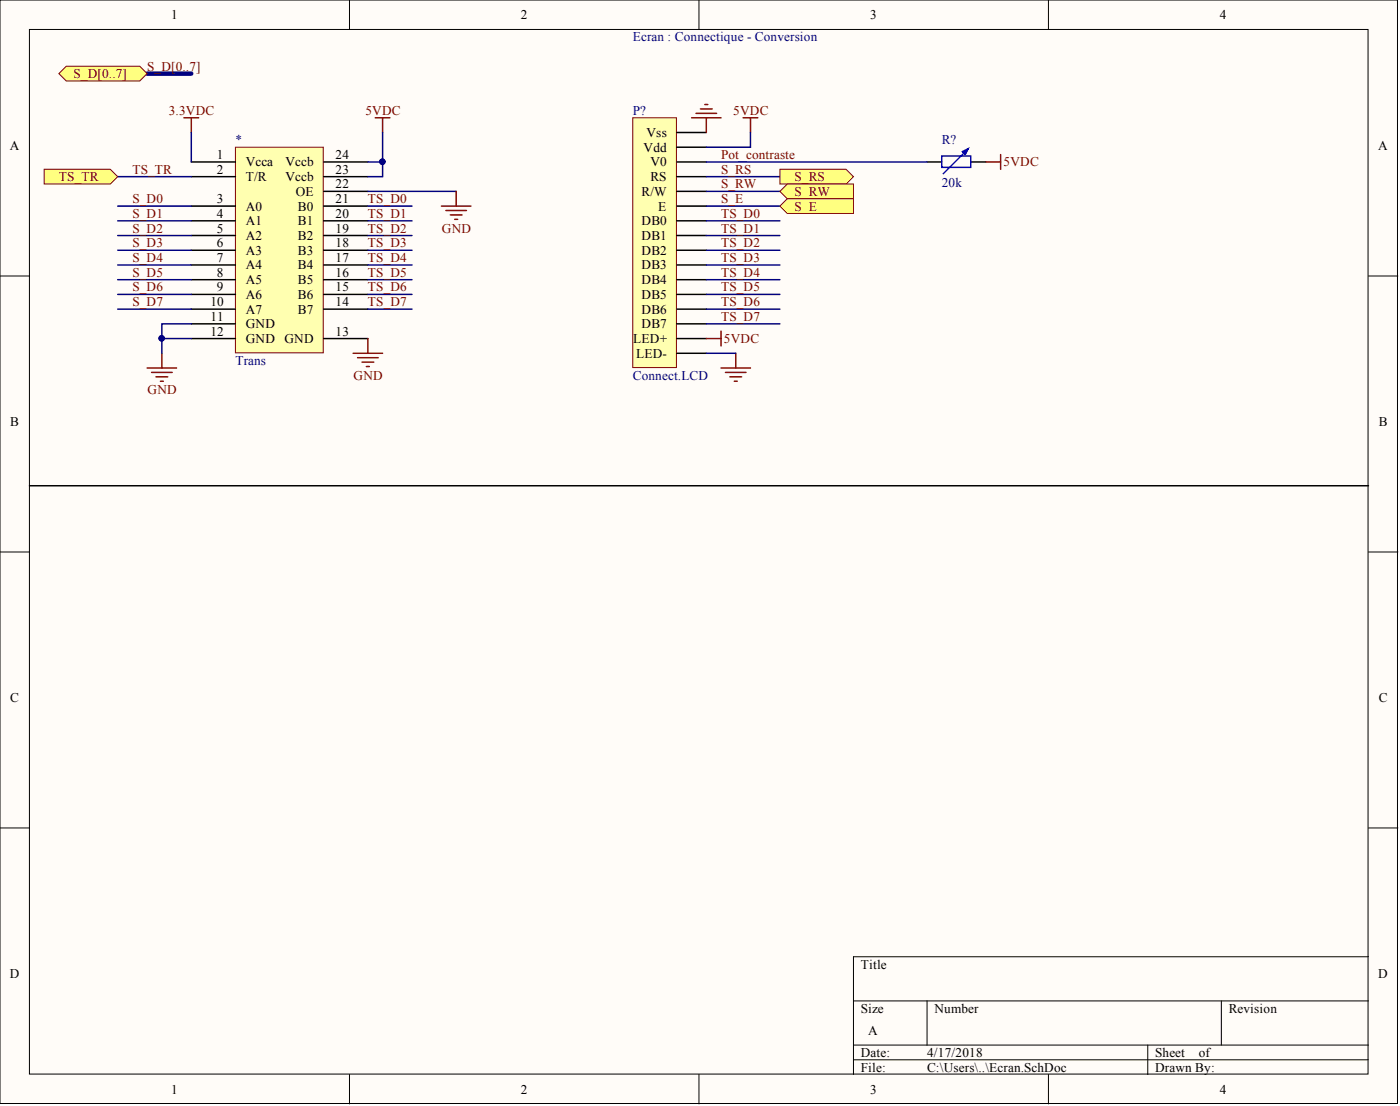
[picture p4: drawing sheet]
<svg xmlns="http://www.w3.org/2000/svg" width="241mm" height="190mm" viewBox="0 0 241 190" stroke-linecap="round" stroke-linejoin="round" font-family="sans-serif">
<g fill="#fffcf8" stroke="#000" stroke-width=".17">
<path d="M0 0h240.9v190.1h-240.9z"/>
<path d="M5.1 5.1h230.7v179.9h-230.7z"/>
</g>
<g fill="none" stroke="#000" stroke-width=".17">
<path d="M60.2 0v5.1M120.5 0v5.1M180.7 0v5.1M0 47.5h5.1M235.9 47.5h5M0 95.1h5.1M235.9 95.1h5M0 142.6h5.1M235.9 142.6h5M147.1 172.4h88.8M159.8 172.4v7.6M210.5 172.4v7.6"/>
<path d="M235.9 164.8h-88.8v20.3M60.2 185.1v5M120.5 185.1v5M147.1 180h88.8M147.1 182.5h88.8M180.7 185.1v5M197.8 180v5.1"/>
</g>
<path d="M109.1 20.3h7.5v43h-7.5z" fill="#ffffb0" stroke="#800000" stroke-width=".17"/>
<g fill="none" stroke="#000" stroke-width=".25">
<path d="M116.7 22.8h5M116.7 25.4h5M116.7 27.9h5M116.7 30.4h5M116.7 33h5M116.7 35.5h5M116.7 38h5M159.8 27.9h2.5M167.4 27.9h2.5M116.7 40.6h5M116.7 43.1h5M116.7 45.6h5"/>
<path d="M116.7 48.2h5M116.7 50.7h5M116.7 53.2h5M116.7 55.8h5M116.7 58.3h5M116.7 60.9h5M5.1 83.7h230.8"/>
</g>
<g fill="none" stroke="#800000" stroke-width=".25">
<path d="M120 19.5h3.5M120.7 18.8h2.1M121.5 18h.5M119.2 20.3h5.1M121.7 20.3v2.5M128.1 20.3h2.5M129.3 20.3v2.5M169.9 27.9h2.6M172.5 26.6v2.6M121.7 58.3h2.6M124.3 57v2.6M124.3 63.4h5"/>
<path d="M125 64.1h3.6M125.8 64.9h2M126.6 65.7h.5M126.8 60.9v2.5"/>
</g>
<path d="M162.3 26.9h5v1.9h-5zM166.4 26.1l-3.8 3.8" fill="none" stroke="#00f" stroke-width=".25"/>
<path d="M165.9 26.1l1-.5-.5 1z" fill="#00f" stroke="#00f" stroke-width=".25"/>
<g fill="none" stroke="#000080" stroke-width=".25">
<path d="M121.7 30.4h12.7M121.7 33h12.7M121.7 35.5h12.7M121.7 38h12.7M129.3 22.8v2.6h-7.6M121.7 40.6h12.7M121.7 43.1h12.7M121.7 45.6h12.7M121.7 48.2h12.7M121.7 50.7h12.7M121.7 53.2h12.7M121.7 55.8h12.7"/>
<path d="M121.7 60.9h5.1"/>
</g>
<path d="M40.6 25.4h15.1v35.4h-15.1z" fill="#ffffb0" stroke="#800000" stroke-width=".17"/>
<g fill="none" stroke="#000" stroke-width=".25">
<path d="M33 27.9h7.6M33 30.4h7.6M33 35.5h7.6M33 38h7.6M55.8 27.9h7.6M55.8 30.4h7.6M55.8 35.5h7.6M55.8 38h7.6M55.8 33h7.6M33 40.6h7.6M33 43.1h7.6M33 45.6h7.6"/>
<path d="M33 48.2h7.6M33 50.7h7.6M33 53.2h7.6M33 55.8h7.6M33 58.3h7.6M55.8 40.6h7.6M55.8 43.1h7.6M55.8 45.6h7.6M55.8 48.2h7.6M55.8 50.7h7.6M55.8 53.2h7.6M55.8 58.3h7.6"/>
</g>
<g fill="none" stroke="#000080" stroke-width=".25">
<path d="M20.3 35.5h12.7M20.3 38h12.7M20.3 30.4h12.7M33 22.8v5.1M63.4 35.5h7.6M63.4 38h7.6M63.4 27.9h2.5M63.4 33h15.2M65.9 22.8v7.6h-2.5M20.3 40.6h12.7M20.3 43.1h12.7M20.3 45.6h12.7"/>
<path d="M20.3 48.2h12.7M20.3 50.7h12.7M20.3 53.2h12.7M33 58.3h-5.1v2.6M33 55.8h-5.1v2.5M63.4 40.6h7.6M63.4 43.1h7.6M63.4 45.6h7.6M63.4 48.2h7.6M63.4 50.7h7.6M63.4 53.2h7.6"/>
</g>
<g fill="none" stroke="#800000" stroke-width=".25">
<path d="M31.7 20.3h2.5M33 20.3v2.5M64.7 20.3h2.5M65.9 20.3v2.5M76.1 35.5h5.1M76.8 36.3h3.6M77.6 37h2M78.4 37.8h.5M78.6 33v2.5M63.4 58.3v2.6M25.4 63.4h5M26.1 64.1h3.6"/>
<path d="M26.9 64.9h2M27.6 65.7h.6M27.9 60.9v2.5M60.9 60.9h5M61.6 61.6h3.6M62.4 62.4h2M63.2 63.1h.5"/>
</g>
<g fill="#000080" stroke="#000080" stroke-width=".17">
<circle cx="27.9" cy="58.3" r=".47"/>
<circle cx="65.9" cy="27.9" r=".47"/>
</g>
<path d="M25.4 12.7h7.6" fill="none" stroke="#000080" stroke-width=".76"/>
<path d="M10.1 12.7l1.3-1.3h12.7l1.3 1.3-1.3 1.2h-12.7z" fill-rule="evenodd" fill="#ffff80" stroke="#800000" stroke-width=".17"/>
<path d="M121.7 27.9h38.1" fill="none" stroke="#000080" stroke-width=".25"/>
<g fill="#ffff80" stroke="#800000" stroke-width=".17">
<path d="M134.4 29.2h11.4l1.3 1.2-1.3 1.3h-11.4z" fill-rule="evenodd"/>
<path d="M134.4 33l1.3-1.3h11.4v2.5h-11.4z" fill-rule="evenodd"/>
<path d="M134.4 35.5l1.3-1.3h11.4v2.6h-11.4z" fill-rule="evenodd"/>
<path d="M7.6 29.2h11.4l1.3 1.2-1.3 1.3h-11.4z" fill-rule="evenodd"/>
</g>
<g font-size="2.3">
<text x="29.5" y="3.3">1</text>
<text x="89.8" y="3.3">2</text>
<text x="150" y="3.3">3</text>
<text x="210.3" y="3.3">4</text>
<text x="111.4" y="23.6">Vss</text>
<text x="1.7" y="25.8">A</text>
<text x="37.4" y="27.4">1</text>
<text x="37.4" y="29.9">2</text>
<text x="42.4" y="28.7">Vcca</text>
<text x="49.2" y="28.7">Vccb</text>
<text x="57.8" y="29.9">23</text>
<text x="57.8" y="27.4">24</text>
<text x="110.9" y="26.1">Vdd</text>
<text x="112.1" y="28.7">V0</text>
<text x="237.6" y="25.8">A</text>
<text x="37.4" y="35">3</text>
<text x="42.4" y="31.2">T/R</text>
<text x="49.2" y="31.2">Vccb</text>
<text x="51" y="33.7">OE</text>
<text x="57.8" y="35">21</text>
<text x="57.8" y="32.5">22</text>
<text x="110.6" y="33.7">R/W</text>
<text x="112.1" y="31.2">RS</text>
<text x="37.4" y="37.5">4</text>
<text x="37.4" y="40.1">5</text>
<text x="42.4" y="36.3">A0</text>
<text x="42.4" y="38.8">A1</text>
<text x="42.4" y="41.3">A2</text>
<text x="51.3" y="41.3">B2</text>
<text x="51.3" y="38.8">B1</text>
<text x="51.3" y="36.3">B0</text>
<text x="57.8" y="40.1">19</text>
<text x="57.8" y="37.5">20</text>
<text x="110.6" y="38.8">DB0</text>
<text x="110.6" y="41.3">DB1</text>
<text x="113.5" y="36.3">E</text>
<text x="37.4" y="42.6">6</text>
<text x="37.4" y="45.1">7</text>
<text x="37.4" y="47.7">8</text>
<text x="42.4" y="43.9">A3</text>
<text x="42.4" y="46.4">A4</text>
<text x="51.3" y="46.4">B4</text>
<text x="51.3" y="43.9">B3</text>
<text x="57.8" y="47.7">16</text>
<text x="57.8" y="45.1">17</text>
<text x="57.8" y="42.6">18</text>
<text x="110.6" y="43.9">DB2</text>
<text x="110.6" y="46.4">DB3</text>
<text x="36.3" y="52.7">10</text>
<text x="37.4" y="50.2">9</text>
<text x="42.4" y="48.9">A5</text>
<text x="42.4" y="51.5">A6</text>
<text x="51.3" y="51.5">B6</text>
<text x="51.3" y="48.9">B5</text>
<text x="57.8" y="52.7">14</text>
<text x="57.8" y="50.2">15</text>
<text x="110.6" y="48.9">DB4</text>
<text x="110.6" y="51.5">DB5</text>
<text x="36.3" y="55.3">11</text>
<text x="36.3" y="57.8">12</text>
<text x="42.4" y="54">A7</text>
<text x="42.4" y="56.5">GND</text>
<text x="42.4" y="59.1">GND</text>
<text x="49" y="59.1">GND</text>
<text x="51.3" y="54">B7</text>
<text x="57.8" y="57.8">13</text>
<text x="109.1" y="59.1">LED+</text>
<text x="110.6" y="54">DB6</text>
<text x="110.6" y="56.5">DB7</text>
<text x="109.6" y="61.6">LED-</text>
<text x="1.8" y="73.4">B</text>
<text x="237.6" y="73.4">B</text>
<text x="1.8" y="120.9">C</text>
<text x="237.6" y="120.9">C</text>
<text x="148.4" y="166.8">Title</text>
<text x="1.7" y="168.4">D</text>
<text x="237.6" y="168.4">D</text>
<text x="148.4" y="174.4">Size</text>
<text x="149.6" y="178.2">A</text>
<text x="161.1" y="174.4">Number</text>
<text x="211.8" y="174.4">Revision</text>
<text x="148.4" y="182">Date:</text>
<text x="148.4" y="184.6">File:</text>
<text x="159.8" y="182">4/17/2018</text>
<text x="159.8" y="184.6">C:\Users\..\Ecran.SchDoc</text>
<text x="199.1" y="182">Sheet</text>
<text x="199.1" y="184.6">Drawn By:</text>
<text x="206.6" y="182">of</text>
<text x="29.5" y="188.4">1</text>
<text x="89.8" y="188.4">2</text>
<text x="150" y="188.4">3</text>
<text x="210.3" y="188.4">4</text>
</g>
<g font-size="2.3" fill="#000080">
<text x="109.1" y="7.1">Ecran : Connectique - Conversion</text>
<text x="109.1" y="19.8">P?</text>
<text x="40.6" y="24.9">*</text>
<text x="162.3" y="24.9">R?</text>
<text x="162.3" y="32.2">20k</text>
<text x="40.6" y="62.9">Trans</text>
<text x="109.1" y="65.4">Connect.LCD</text>
</g>
<g font-size="2.3" fill="#800000">
<text x="12.7" y="13.4">S_D[0..7]</text>
<text x="25.4" y="12.2">S_D[0..7]</text>
<text x="29.1" y="19.8">3.3VDC</text>
<text x="63" y="19.8">5VDC</text>
<text x="126.4" y="19.8">5VDC</text>
<text x="22.8" y="29.9">TS_TR</text>
<text x="124.3" y="27.4">Pot_contraste</text>
<text x="124.3" y="29.9">S_RS</text>
<text x="173" y="28.7">5VDC</text>
<text x="10.1" y="31.2">TS_TR</text>
<text x="22.8" y="35">S_D0</text>
<text x="63.4" y="35">TS_D0</text>
<text x="124.3" y="32.5">S_RW</text>
<text x="124.3" y="35">S_E</text>
<text x="137" y="31.2">S_RS</text>
<text x="137" y="33.7">S_RW</text>
<text x="22.8" y="37.5">S_D1</text>
<text x="22.8" y="40.1">S_D2</text>
<text x="63.4" y="37.5">TS_D1</text>
<text x="63.4" y="40.1">TS_D2</text>
<text x="76.2" y="40.1">GND</text>
<text x="124.3" y="37.5">TS_D0</text>
<text x="124.3" y="40.1">TS_D1</text>
<text x="137" y="36.3">S_E</text>
<text x="22.8" y="42.6">S_D3</text>
<text x="22.8" y="45.1">S_D4</text>
<text x="22.8" y="47.7">S_D5</text>
<text x="63.4" y="42.6">TS_D3</text>
<text x="63.4" y="45.1">TS_D4</text>
<text x="63.4" y="47.7">TS_D5</text>
<text x="124.3" y="42.6">TS_D2</text>
<text x="124.3" y="45.1">TS_D3</text>
<text x="124.3" y="47.7">TS_D4</text>
<text x="22.8" y="50.2">S_D6</text>
<text x="22.8" y="52.7">S_D7</text>
<text x="63.4" y="50.2">TS_D6</text>
<text x="63.4" y="52.7">TS_D7</text>
<text x="124.3" y="50.2">TS_D5</text>
<text x="124.3" y="52.7">TS_D6</text>
<text x="124.3" y="55.3">TS_D7</text>
<text x="124.8" y="59.1">5VDC</text>
<text x="61" y="65.4">GND</text>
<text x="25.4" y="67.9">GND</text>
</g>
</svg>
